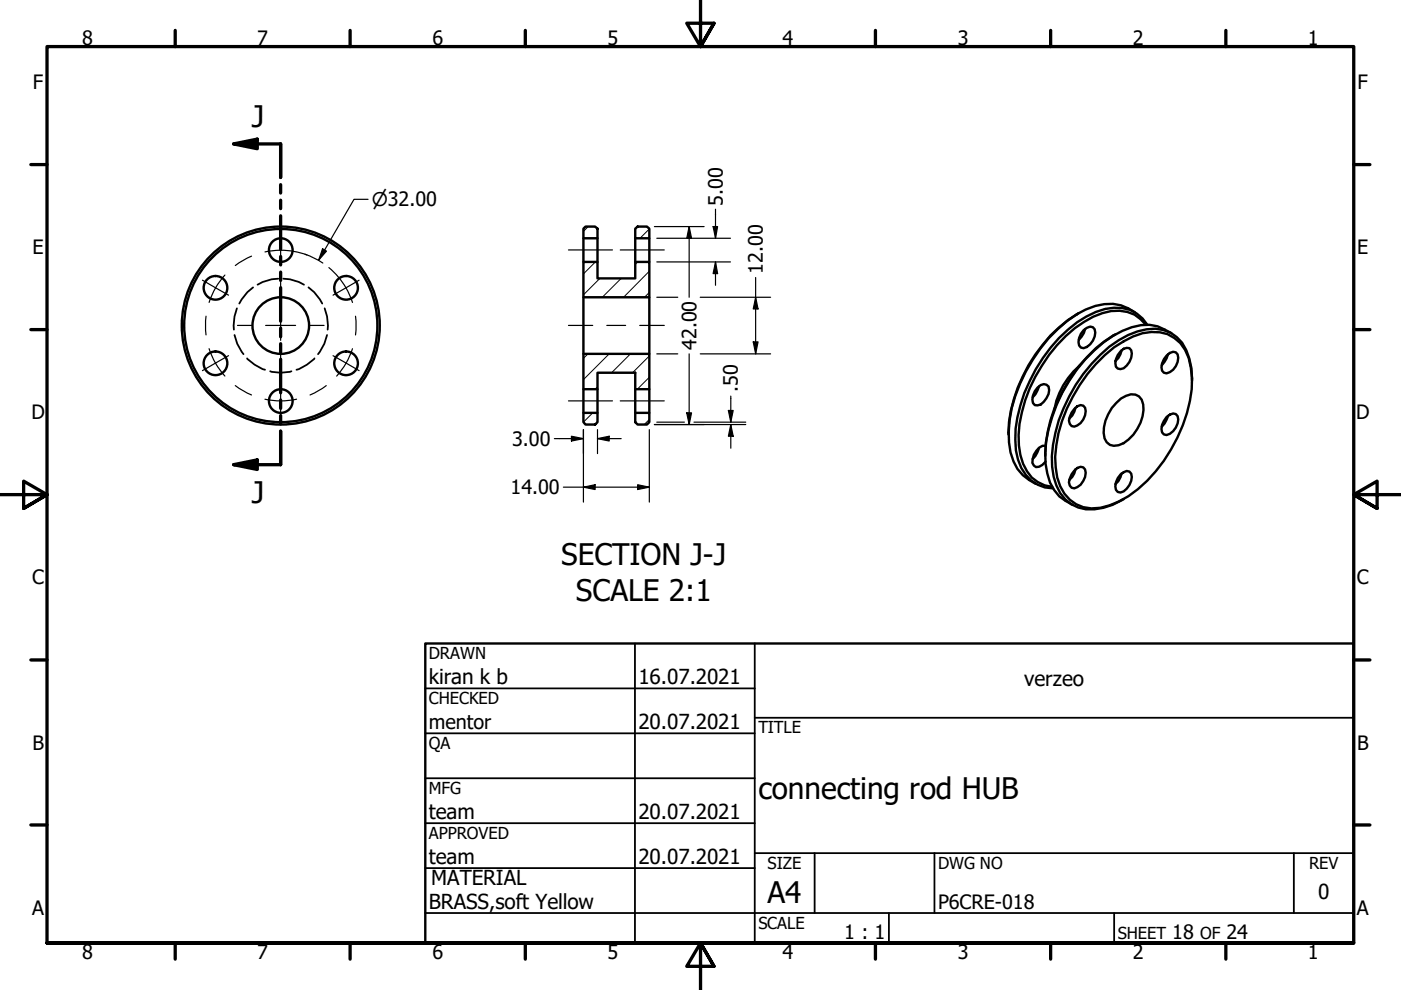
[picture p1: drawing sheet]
<svg xmlns="http://www.w3.org/2000/svg" width="297mm" height="210mm" viewBox="0 0 297 210" stroke-linecap="round" stroke-linejoin="round" font-family="sans-serif">
<!-- layer: Hatch (ANSI) -->
<g fill="none" stroke="#000" stroke-width=".21">
<path d="M124.7 48l-1 1.1M126.2 55.5l-2.5 2.6M127.2 59l-3.5 3.5M131.7 59l-4 4M135.2 55.5l-.5 .5M137.7 57.5l-5.5 5.5M137.7 48.5l-2 2M124.7 75l-1 1M129.2 75l-5.5 5.5M133.7 75l-4 4M137.7 80l-2.6 2.5M137.7 75.5l-3.6 3.5"/>
<path d="M137.7 62l-1 1M125.7 87.5l-2 2M126.7 82l-.5 .5M137.7 88.9l-1.1 1.1"/>
</g>
<!-- layer: Hidden (ANSI) -->
<path d="M59 59.1l-1.4 .1-1.9 .6-1.1 .6M60.1 59.1l1.4 .1 1.9 .6 1.1 .6M49.7 71l.6 1.9 1.3 2.2M50.2 65.4l-.5 1.7-.1 2.8M52.4 76a9.2 9.2 0 0 0 3.8 2.4M53.7 60.9l-1.2 1-1.8 2.5M57.3 78.7a8.2 8.2 0 0 0 4.5 0M65.4 60.9l1.2 1 1.7 2.5M66.7 76a9.2 9.2 0 0 1-3.8 2.4M68.8 65.4l.5 1.7 .2 2.8M69.3 71l-.5 1.9-1.4 2.2" fill="none" stroke="#000" stroke-width=".38"/>
<!-- layer: Visible (ANSI) -->
<g fill="none" stroke="#000" stroke-width=".51">
<path d="M123.7 55.5h3v3.5h8v-3.5h3v7.5h-14zM123.7 50.5v5M124.1 48h2.1l.5 .5v2h-3v-2zM126.7 50.5v5M134.7 48.5l.5-.5h2l.5 .5v2h-3zM134.7 50.5v5M137.7 50.5v5M123.7 75h14v7.5h-3v-3.5h-8v3.5h-3zM123.7 63v12M137.7 63v12M228.7 66.4a32 32 0 0 0-14.9 25.7M228.9 77.6a15.8 15.8 0 0 0-5.3 9.1"/>
<path d="M229.7 70l.7-.5 .7-.2 .6 .1a2.2 2.2 0 0 1 0 2.8 2.25 2.25 0 0 1-2.5 1.5 2.28 2.28 0 0 1 0-2.9zM230.1 69.8l-.3 .8-1.1 1.4M232.3 77.2a21.2 21.2 0 0 1 10-6.6 8.1 8.1 0 0 1 8 2.1 11.5 11.5 0 0 1 2.4 7.4 32.2 32.2 0 0 1-9.5 21.9 19.7 19.7 0 0 1-9.9 5.7 7.7 7.7 0 0 1-9.1-6.4 25.1 25.1 0 0 1 3.3-17.2l1.4-2.5 1.7-2.3zM236.5 70.9a31.5 31.5 0 0 0-14.4 20.7l-.4 2.4-.1 2.6M237.6 74.5l.7-.6 .6-.1h.6a2.28 2.28 0 0 1 0 2.9l-1.2 1.4-.7 .2-.6-.2a2.2 2.2 0 0 1 0-2.8zM237.8 74.3l-.7 1.6-.6 .7M240.6 66.2a9.6 9.6 0 0 0-10.4-.6 29.6 29.6 0 0 0-12.7 13.2 26.1 26.1 0 0 0-3.3 17.1 9.1 9.1 0 0 0 5.4 6.7M243 68.9a7.8 7.8 0 0 0-9.3-2.5 23.9 23.9 0 0 0-11.3 8.8 31.5 31.5 0 0 0-6.4 17 12.7 12.7 0 0 0 2.8 9.1l1.2 .9 1.5 .7 1.6 .3M243.3 68.9a7.7 7.7 0 0 0-9-3.4 22.5 22.5 0 0 0-11.5 8.2 31.9 31.9 0 0 0-7.5 19.6 9.9 9.9 0 0 0 4.7 9.5l1.6 .5 1.7 .2M247.3 75.4l.7-.6 .7-.2 .6 .1a2.28 2.28 0 0 1 0 2.9 2.29 2.29 0 0 1-2.5 1.4 2.2 2.2 0 0 1 0-2.8zM247.6 75.1l-.3 .9-1 1.4M248.3 70.6a8.9 8.9 0 0 0-8.3-1.2 25.4 25.4 0 0 0-13.3 11.3 32.5 32.5 0 0 0-5.1 15.3 13.9 13.9 0 0 0 1.9 7.9l1.1 1.4 2.8 1.7"/>
<path d="M123.7 87.5h3v2l-.5 .5h-2.1l-.4-.5zM123.7 82.5v5M126.7 82.5v5M134.7 87.5h3v2l-.5 .5h-2l-.5-.5zM134.7 82.5v5M137.7 82.5v5M220 82.2l.7-.6 .6-.2 .6 .2 .4 .4a3.5 3.5 0 0 1-1.6 3.8l-.7 .2-.6-.1a2.28 2.28 0 0 1 0-2.9zM220.3 82l-.8 1.6-.6 .6M220.3 95l-.8 1.7-.6 .6M221.7 94.5a2.58 2.58 0 0 0-2.5 1.9l-.3 1.7 .3 .6 .4 .3h.7l.7-.4 .7-.7M227.8 99.8l.6-.6 .7-.2 .6 .1a2.2 2.2 0 0 1 0 2.9 2.22 2.22 0 0 1-2.5 1.4l-.4-.4a3.3 3.3 0 0 1 1-3.2zM227.8 86.7l.6-.6 .7-.2 .6 .1a2.28 2.28 0 0 1 0 2.9 2.26 2.26 0 0 1-2.5 1.4l-.4-.4a3.3 3.3 0 0 1 1-3.2z"/>
<path d="M228 86.5l-.7 1.6-.6 .6M228 99.5l-.2 .9-.5 .7-.6 .7M236.7 85.4a4.6 4.6 0 0 1 4-1.7 2.79 2.79 0 0 1 1.7 3.2 9.5 9.5 0 0 1-4.1 7.1 2.58 2.58 0 0 1-4.1-1.1 8.3 8.3 0 0 1 2.5-7.5zM247.3 88.4l.7-.5 .7-.2 .6 .1a2.2 2.2 0 0 1 0 2.8 2.25 2.25 0 0 1-2.5 1.5 2.2 2.2 0 0 1 0-2.8zM247.6 88.2l-.7 1.6-.6 .7M252.7 80.7a14 14 0 0 0-2.1-8 8.1 8.1 0 0 0-9.4-2.4 23.9 23.9 0 0 0-11.5 9 30.6 30.6 0 0 0-6.6 19.7 10.3 10.3 0 0 0 4 7.9 8.4 8.4 0 0 0 6.8 .8l2-.7 2.4-1.2M237.6 100.6l1.3-.7 .6 .1a2.2 2.2 0 0 1 0 2.8l-1.2 1.4-.7 .2-.6-.1a2.28 2.28 0 0 1 0-2.9zM237.8 100.4l-.7 1.6-.6 .7"/>
<circle cx="59.5" cy="53" r="2.51"/>
<circle cx="45.7" cy="77" r="2.51"/>
<circle cx="45.7" cy="61" r="2.51"/>
<circle cx="59.5" cy="69" r="21"/>
<circle cx="59.5" cy="69" r="20.5"/>
<circle cx="59.5" cy="69" r="6"/>
<circle cx="73.4" cy="61" r="2.51"/>
<circle cx="73.4" cy="77" r="2.51"/>
<circle cx="59.5" cy="85" r="2.51"/>
</g>
<!-- layer: Section Line (ANSI) -->
<g fill="none" stroke="#000" stroke-width=".7">
<path d="M49.5 30.5l5-1v2zM49.5 30.5h10v7.1M59.5 39.2v1.7M59.5 42.5v1.7M59.5 45.8v7.1M59.5 54.4v1.8M59.5 57.7v1.8M59.5 61v7.1M59.5 69.6v1.8M59.5 72.9v1.8M59.5 76.2v7.1M49.5 98.5l5-1v2z"/>
<path d="M59.5 84.8v1.8M59.5 88.1v1.8M59.5 91.4v7.1h-10"/>
</g>
<g fill="#000">
<path d="M49.5 30.5l5-1v2z" fill-rule="evenodd"/>
<path d="M49.5 98.5l5-1v2z" fill-rule="evenodd"/>
</g>
<!-- layer: Border (ANSI) -->
<g fill="none" stroke="#000" stroke-width=".7">
<path d="M148.5 -.1v10l-2.9-5h5.8l-2.9 5 2.9-5M37.1 6.4v3.5M74.2 6.4v3.5M111.4 6.4v3.5M185.6 6.4v3.5M222.8 6.4v3.5M259.9 6.4v3.5M6.5 34.9h3.5M287 34.9h3.4M6.5 69.9h3.5M287 69.9h3.4M0 104.9h10l-5-2.9v5.8l5-2.9-5 2.9"/>
<path d="M297 104.9h-10l5-2.9v5.8l-5-2.9 5 2.9M6.5 139.9h3.5M287 139.9h3.4M6.5 174.9h3.5M287 174.9h3.4M10 199.9v-190h277v190h-277h277M37.1 199.9v3.5M74.2 199.9v3.5M111.4 199.9v3.5M185.6 199.9v3.5M222.8 199.9v3.5M259.9 199.9v3.5"/>
<path d="M151.4 204.9l-2.9-5 2.9 5h-5.8l2.9-5v10"/>
</g>
<!-- layer: Title (ANSI) -->
<g fill="none" stroke="#000" stroke-width=".38">
<path d="M134.6 136.4v63.5M160 136.4v63.5M90.2 146h69.8M90.2 155.5h69.8M160 152.2h127M90.2 165h69.8M90.2 174.5h69.8M90.2 193.6h196.8M90.2 184.1h69.8M160 180.9h127M172.7 180.9v12.7M188.5 193.6v6.3"/>
<path d="M198.1 180.9v12.7M236.2 193.6v6.3M274.3 180.9v12.7"/>
</g>
<path d="M90.2 136.4h196.8v63.5h-196.8z" fill="none" stroke="#000" stroke-width=".51"/>
<!-- layer: Center Mark (ANSI) -->
<path d="M42.9 59.4l5.6 3.2M59.5 49.8v6.4M59.5 59.9v2.9M76.1 59.4l-5.5 3.2M48.5 75.4l-5.6 3.2M50.4 69h2.9M56.3 69h6.4M59.5 65.8v6.4M59.5 75.2v3M65.7 69h3M70.6 75.4l5.5 3.2M59.5 81.8v6.4" fill="none" stroke="#000" stroke-width=".25"/>
<!-- layer: Centerline (ANSI) -->
<g fill="none" stroke="#000" stroke-width=".25">
<path d="M47.7 58.3l-2 2.7-1.4 3.1M53.3 54.3l-1.8 .9-1.6 1.1M56.2 53.4a16 16 0 0 1 8.9 .7M69.7 56.7a16 16 0 0 1 5 7.4M120.5 53h9.4M131.5 53h9.3M43.7 67l-.1 2 .1 2M44.3 73.9l1.4 3.1 2 2.7M74.7 73.9l-1.3 3.1-2 2.7M75.4 67l.1 2-.1 2M120.5 69h5.2M128.7 69h4"/>
<path d="M135.6 69h5.2M49.9 81.8l1.6 1.1 1.8 .8M56.2 84.6l3.3 .4 3.4-.4M69.2 81.8l-1.7 1.1-1.8 .8M120.5 85h9.4M131.5 85h9.3"/>
</g>
<!-- layer: Dimension (ANSI) -->
<g fill="none" stroke="#000" stroke-width=".25">
<path d="M64.7 53.9l2.2 1 1.6 .9M68.4 52.7l.8 .5-1.6 2zM78 42.3h-2.9l-7.5 12.9M138.7 48h10.6M139.3 55.5h15.6M139.3 50.5h15.6M146.1 48l.5 2.5h-1zM146.1 48v15M151.2 48h.9l-.4 2.5zM151.7 55.5l.4 2.5h-.9zM151.7 44.4v6.1M151.7 55.5v5"/>
<path d="M160.2 58.8v16.2M139.3 75h4.4M139.3 63h4.4M146.1 75v15M148.5 75h14.9M148.5 63h14.9M159.7 72.5h1l-.5 2.5zM160.2 63l.5 2.5h-1zM117.5 93h6.2M121.2 92.5l2.5 .5-2.5 .5zM123.7 91.1v15.4M126.7 93l2.5-.5v1z"/>
<path d="M126.7 93h5M126.7 91.1v5.1M137.7 91.1v15.4M138.7 90h19.4M139.3 89.5h5.8M145.6 87.5h1l-.5 2.5zM147.1 89.5h11M154.4 87h1l-.5 2.5zM154.9 90l.5 2.5h-1zM154.9 84v5.5M154.9 90v5M119.4 103.3h18.3"/>
<path d="M123.7 103.3l2.5-.5v1zM135.2 102.8l2.5 .5-2.5 .5z"/>
</g>
<g fill="#000">
<path d="M68.4 52.7l.8 .5-1.6 2z" fill-rule="evenodd"/>
<path d="M146.1 48l.5 2.5h-1z" fill-rule="evenodd"/>
<path d="M151.2 48h.9l-.4 2.5z" fill-rule="evenodd"/>
<path d="M151.7 55.5l.4 2.5h-.9z" fill-rule="evenodd"/>
<path d="M159.7 72.5h1l-.5 2.5z" fill-rule="evenodd"/>
<path d="M160.2 63l.5 2.5h-1z" fill-rule="evenodd"/>
<path d="M121.2 92.5l2.5 .5-2.5 .5z" fill-rule="evenodd"/>
<path d="M126.7 93l2.5-.5v1z" fill-rule="evenodd"/>
<path d="M145.6 87.5h1l-.5 2.5z" fill-rule="evenodd"/>
<path d="M154.4 87h1l-.5 2.5z" fill-rule="evenodd"/>
<path d="M154.9 90l.5 2.5h-1z" fill-rule="evenodd"/>
<path d="M123.7 103.3l2.5-.5v1z" fill-rule="evenodd"/>
<path d="M135.2 102.8l2.5 .5-2.5 .5z" fill-rule="evenodd"/>
</g>
<g font-size="6.3">
<text x="53.4" y="27">J</text>
<text x="53.4" y="106.6">J</text>
<text x="119" y="119.8">SECTION J-J</text>
<text x="122.1" y="127.4">SCALE 2:1</text>
<text x="160.8" y="169.3">connecting rod HUB</text>
<text x="162.8" y="191.4">A4</text>
</g>
<g font-size="4.4">
<text x="90.9" y="145.1">kiran k b</text>
<text x="135.4" y="145.1">16.07.2021</text>
<text x="217.2" y="145.5">verzeo</text>
<text x="135.4" y="154.6">20.07.2021</text>
<text x="90.9" y="173.6">team</text>
<text x="135.4" y="173.6">20.07.2021</text>
<text x="90.9" y="183.2">team</text>
<text x="135.4" y="183.2">20.07.2021</text>
<text x="91.4" y="187.6">MATERIAL</text>
<text x="279.5" y="190.7">0</text>
<text x="90.9" y="192.8">BRASS,soft Yellow</text>
</g>
<g font-size="4.2">
<text x="17.4" y="9.5">8</text>
<text x="54.5" y="9.5">7</text>
<text x="91.7" y="9.5">6</text>
<text x="128.8" y="9.5">5</text>
<text x="165.9" y="9.5">4</text>
<text x="203.1" y="9.5">3</text>
<text x="240.2" y="9.5">2</text>
<text x="277.3" y="9.5">1</text>
<text x="7" y="19">F</text>
<text x="287.8" y="19">F</text>
<text x="153.2" y="43.6" transform="rotate(-90 153.2 43.6)">5.00</text>
<text x="6.9" y="53.9">E</text>
<text x="287.7" y="53.9">E</text>
<text x="161.7" y="58" transform="rotate(-90 161.7 58)">12.00</text>
<text x="147.6" y="74.2" transform="rotate(-90 147.6 74.2)">42.00</text>
<text x="156.5" y="83.2" transform="rotate(-90 156.5 83.2)">.50</text>
<text x="6.7" y="88.9">D</text>
<text x="287.5" y="88.9">D</text>
<text x="108.6" y="94.5">3.00</text>
<text x="108.3" y="104.8">14.00</text>
<text x="6.8" y="123.9">C</text>
<text x="287.7" y="123.9">C</text>
<text x="90.9" y="154.7">mentor</text>
<text x="6.9" y="158.9">B</text>
<text x="287.7" y="158.9">B</text>
<text x="6.8" y="193.9">A</text>
<text x="198.9" y="192.7">P6CRE-018</text>
<text x="287.7" y="193.9">A</text>
<text x="17.4" y="203.4">8</text>
<text x="54.5" y="203.4">7</text>
<text x="91.7" y="203.4">6</text>
<text x="128.8" y="203.4">5</text>
<text x="165.9" y="203.4">4</text>
<text x="179" y="199.2">1 : 1</text>
<text x="203.1" y="203.4">3</text>
<text x="240.2" y="203.4">2</text>
<text x="248.5" y="199">18</text>
<text x="260" y="199">24</text>
<text x="277.3" y="203.4">1</text>
</g>
<text font-size="4" x="78.9" y="43.7">⌀32.00</text>
<g font-size="3.5">
<text x="90.9" y="139.7">DRAWN</text>
<text x="90.9" y="149.3">CHECKED</text>
<text x="160.8" y="155.5">TITLE</text>
<text x="90.9" y="158.8">QA</text>
<text x="90.9" y="168.3">MFG</text>
<text x="90.9" y="177.8">APPROVED</text>
<text x="162.8" y="184.2">SIZE</text>
<text x="198.9" y="184.2">DWG NO</text>
<text x="277.6" y="184.2">REV</text>
<text x="160.8" y="196.9">SCALE</text>
<text x="237" y="199">SHEET</text>
<text x="254.4" y="199">OF</text>
</g>
</svg>
